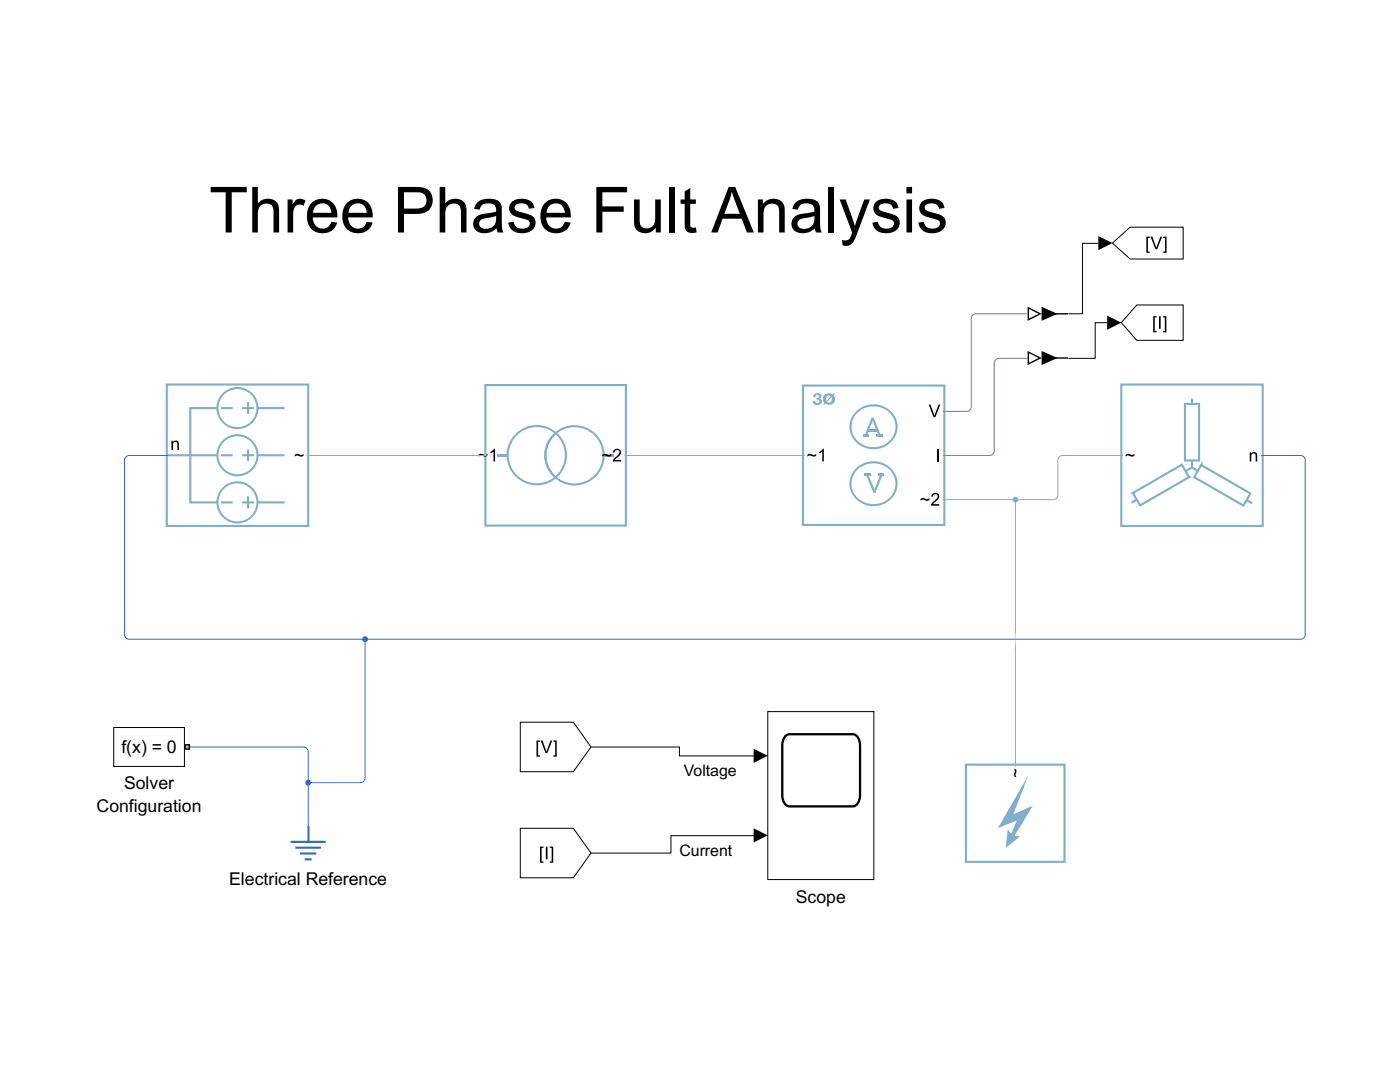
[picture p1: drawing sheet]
<svg xmlns="http://www.w3.org/2000/svg" width="279mm" height="216mm" viewBox="0 0 279 216" stroke-linecap="round" stroke-linejoin="round" font-family="sans-serif">
<path d="M36.9 148.6h.9v.9h-.9z" fill="#b3b3b3"/>
<path d="M37.1 148.8h.6v.5h-.6zM36.8 148.5v1.1h1.1v-1.1z" fill="#000"/>
<path d="M22.7 145.2h14.1v7.7h-14.1z" fill="#fff"/>
<path d="M22.7 145.2h14.1v7.7h-14.1z" fill="none" stroke="#000" stroke-width=".2"/>
<path d="M58 168h7M58.9 169.1h5.2M59.9 170.3h3.2M60.8 171.5h1.4M61.6 164.9v3.1" fill="none" stroke="#3369c9" stroke-width=".42"/>
<path d="M153.2 142h21.2v33.5h-21.2z" fill="#fff"/>
<path d="M156.8 146.8l.7-.3h12.7a1.97 1.97 0 0 1 1.4 2.2v10a1.97 1.97 0 0 1-1.4 2.2h-12.7a1.97 1.97 0 0 1-1.4-2.2v-10a2.67 2.67 0 0 1 .7-1.9z" fill="none" stroke="#000" stroke-width=".46"/>
<path d="M153.2 142h21.2v33.5h-21.2z" fill="none" stroke="#000" stroke-width=".2"/>
<g fill="#81afca">
<path d="M43.2 90.8a4.2 4.2 0 0 1 8.4 0 4.2 4.2 0 0 1-8.4 0zM43.6 90.8a3.8 3.8 0 0 0 7.6 0 3.8 3.8 0 0 0-7.6 0z"/>
<path d="M43.2 81.4a4.2 4.2 0 0 1 8.4 0 4.2 4.2 0 0 1-8.4 0zM43.6 81.4a3.8 3.8 0 0 0 7.6 0 3.8 3.8 0 0 0-7.6 0z"/>
<path d="M43.2 100.2a4.2 4.2 0 0 1 8.4 0 4.2 4.2 0 0 1-8.4 0zM43.6 100.2a3.8 3.8 0 0 0 7.6 0 3.8 3.8 0 0 0-7.6 0z"/>
</g>
<g fill="none" stroke="#81afca" stroke-width=".42">
<path d="M33.3 76.7h28.2v28.3h-28.2zM96.9 76.8h28v28.1h-28zM33.4 90.8h10.1M43.4 81.4h-5.4v18.8h5.4M44.1 81.4h2.3M44.1 90.8h2.3M48.3 81.4h2.4M48.3 90.8h2.4M49.5 80.3v2.3M49.5 89.7v2.3M49.5 99.1v2.3M51.4 81.4h5.4"/>
<path d="M51.4 90.8h5.4M44.1 100.2h2.3M48.3 100.2h2.4M51.4 100.2h5.4"/>
</g>
<path d="M34.2 88h.3v.2a.65 .65 0 0 1 .8-.3 .65 .65 0 0 1 .4 .8v1.1h-.3v-1.1a.46 .46 0 0 0-.5-.5 .46 .46 0 0 0-.4 .6v1h-.3zM58.8 90.8a1.23 1.23 0 0 1 1.3 0l.5-.3v.4a1.14 1.14 0 0 1-1.3 0l-.5 .2z" fill="#000"/>
<g fill="#81afca">
<path d="M108.6 90.9a6.1 6.1 0 0 1 12.1 0 6.1 6.1 0 0 1-12.1 0zM109 90.8a5.6 5.6 0 0 0 11.3 0 5.6 5.6 0 0 0-11.3 0z"/>
<path d="M101.1 90.8a6 6 0 0 1 12 0 6 6 0 0 1-12 0zM101.5 90.8a5.6 5.6 0 0 0 11.2 0 5.6 5.6 0 0 0-11.2 0z"/>
</g>
<path d="M99.3 90.8h2M110.9 86.4a5.8 5.8 0 0 0 0 8.9M120.5 90.8h2" fill="none" stroke="#81afca" stroke-width=".42"/>
<g fill="#000">
<path d="M95.5 90.8a1.23 1.23 0 0 1 1.3 0l.5-.3v.4a1.14 1.14 0 0 1-1.3 0l-.5 .2zM97.9 90.2l.7-.7h.2v2.6h-.3v-2l-.6 .4z"/>
<path d="M120.2 90.8a1.23 1.23 0 0 1 1.3 0l.5-.3v.4a1.14 1.14 0 0 1-1.3 0l-.5 .2zM122.6 89.7a.83 .83 0 0 1 1.3 .2 .83 .83 0 0 1-.5 1.2l-.7 .7h1.3v.3h-1.7a2.89 2.89 0 0 1 1.2-1.5 .48 .48 0 0 0-.2-.8 .48 .48 0 0 0-.6 .5h-.4z"/>
</g>
<g fill="#81afca">
<path d="M174.9 86.7h1.3v.5h-1.3z"/>
<path d="M172.2 86.7h1.1v.5h-1.1z"/>
<path d="M174 83.3l.4 .2-1.4 3.5-.4-.1z"/>
<path d="M173.2 85.7h1.9v.4h-1.9z"/>
<path d="M172.5 94.5h1.3v.5h-1.3z"/>
<path d="M175.3 94.5h1.2v.5h-1.2z"/>
<path d="M175.7 94.7l.4 .1-1.4 3.6-.4-.2z"/>
<path d="M170.7 82.3a4.9 4.9 0 0 1 5.2-1.4 4.9 4.9 0 0 1 3.2 4.3 4.8 4.8 0 0 1-4.8 4.5 4.8 4.8 0 0 1-4.8-4.5 4.3 4.3 0 0 1 1.2-2.9zM171 82.5a4.1 4.1 0 0 0-.4 4.9 4.1 4.1 0 0 0 4.5 1.8 4.1 4.1 0 0 0 3.6-4.5 4.1 4.1 0 0 0-4.4-3.6 4.5 4.5 0 0 0-3.3 1.4z"/>
<path d="M170.7 93.6a4.9 4.9 0 0 1 5.2-1.3 4.9 4.9 0 0 1 3.2 4.2 4.8 4.8 0 0 1-4.8 4.5 4.8 4.8 0 0 1-4.8-4.5 4.3 4.3 0 0 1 1.2-2.9zM171 93.9a4.1 4.1 0 0 0-.4 4.8 4.1 4.1 0 0 0 4.5 1.8 4.1 4.1 0 0 0 3.6-4.4 4.1 4.1 0 0 0-4.4-3.6 4.5 4.5 0 0 0-3.3 1.4z"/>
</g>
<path d="M160.3 76.9h28.2v27.8h-28.2z" fill="none" stroke="#81afca" stroke-width=".42"/>
<g fill="#81afca">
<path d="M173.9 83.5l.4-.2 1.5 3.6-.4 .1z"/>
<path d="M172.9 94.8l.4-.1 1.4 3.5-.4 .2z"/>
<path d="M162.5 78.7a.78 .78 0 0 1 1-.2 .78 .78 0 0 1 .4 .9l-.3 .1a.72 .72 0 0 1 .3 1 .72 .72 0 0 1-1 .3l-.3-.1-.3-.4-.1-.3h.5a.4 .4 0 0 0 .3 .5 .4 .4 0 0 0 .5-.4 .4 .4 0 0 0-.6-.4l.1-.3a.34 .34 0 0 0 .5-.2 .34 .34 0 0 0-.2-.4 .34 .34 0 0 0-.5 .1l-.1 .3h-.4z"/>
<path d="M164.6 78.8a1.22 1.22 0 0 0-.1 1.6l-.2 .3 .1 .1 .3-.2a1.21 1.21 0 0 0 1.6-.1 1.21 1.21 0 0 0 0-1.7l.3-.2-.2-.2-.2 .3a1.4 1.4 0 0 0-1.6 .1zM165.9 79.2a.65 .65 0 0 1 0 .9 .65 .65 0 0 1-.8 .1zM165.1 79.1l.3-.2 .4 .2-.9 .9v-.5z"/>
</g>
<g fill="#000">
<path d="M185.3 80.7h.4l.8 2.3 .8-2.3h.4l-1 2.6h-.4z"/>
<path d="M161.1 90.8a1.23 1.23 0 0 1 1.4 0l.4-.3v.4a1.14 1.14 0 0 1-1.3 0l-.5 .2zM163.5 90.2l.7-.7h.2v2.6h-.3v-2l-.6 .4z"/>
<path d="M183.7 99.6a1.23 1.23 0 0 1 1.3 0l.5-.2v.3a1.14 1.14 0 0 1-1.3 0l-.5 .2zM186.1 98.5a.83 .83 0 0 1 1.3 .2 .83 .83 0 0 1-.5 1.2l-.7 .7h1.3v.3h-1.7a2.89 2.89 0 0 1 1.2-1.5 .48 .48 0 0 0-.2-.8 .48 .48 0 0 0-.6 .5h-.4z"/>
</g>
<path d="M187.2 89.6v2.5" fill="none" stroke="#000" stroke-width=".33"/>
<path d="M237.9 79.6v.9M248.8 99.8l1.1 .6" fill="none" stroke="#81afca" stroke-width=".42"/>
<path d="M240 91.9v.9h-.2l.1-.2 9.8 5.7-.1 .2-.2-.1 .4 .1-1.5 2.5-.2 .1-10.1-5.8zM239.6 92.7l.4 .1-1.5 2.5-.1-.1 .1 .1-.2-.1 .1-.2 9.8 5.7-.1 .2v-.2l.1 .2-.2-.2 1.4-2.4 .4 .2-.2 .3-10-5.9z" fill="#81afca"/>
<path d="M237.9 91.9v1.4M237.9 93.3l-1.2 .7M237.9 93.3l1.2 .7" fill="none" stroke="#81afca" stroke-width=".42"/>
<path d="M225.5 98.5l10.4-6.1 1.6 2.7-.2 .1v-.2l.6 .1-10.3 6-.2-.1-1.5-2.5 .2-.1-.1 .2zM226.1 98.2l1.6 2.5-.2 .1 .1-.2v.2l-.2-.1 9.8-5.7 .1 .2v.2h-.2l-1.4-2.6 .2-.1 .1 .2-9.8 5.7z" fill="#81afca"/>
<path d="M226.8 99.7l-1 .6" fill="none" stroke="#81afca" stroke-width=".42"/>
<path d="M236.3 80.4h3.2v11.7h-3.2zM236.5 80.6h.2v11.3h-.2v-.2h2.8v.2h-.2v-11.3h.2v.2h-2.8z" fill="#81afca"/>
<path d="M223.8 76.7h28.2v28.3h-28.2z" fill="none" stroke="#81afca" stroke-width=".42"/>
<path d="M224.6 90.8a1.23 1.23 0 0 1 1.4 0l.4-.3v.4a1.14 1.14 0 0 1-1.3 0l-.5 .2zM249.4 90.2h.3v.3a.65 .65 0 0 1 .8-.3 .65 .65 0 0 1 .4 .8v1.1h-.3v-1.1a.46 .46 0 0 0-.5-.5 .46 .46 0 0 0-.4 .6v1h-.3z" fill="#000"/>
<path d="M205.2 61.4l2.4 1.2-2.4 1.2z" fill="#fff"/>
<g fill="#000">
<path d="M208 61.5l2.6 1.1-2.6 1.1z"/>
<path d="M205.4 61.7l1.9 .9-1.9 1zM205.1 61.2v2.8l2.8-1.4z"/>
</g>
<path d="M208 62.6h5.1" fill="none" stroke="#000" stroke-width=".28"/>
<path d="M208 61.5l2.6 1.1-2.6 1.1z" fill="none" stroke="#000" stroke-width=".35"/>
<path d="M205.2 70.3l2.4 1.1-2.4 1.2z" fill="#fff"/>
<g fill="#000">
<path d="M208 70.3l2.6 1.1-2.6 1.2z"/>
<path d="M205.4 70.5l1.9 .9-1.9 1zM205.1 70v2.8l2.8-1.4z"/>
</g>
<path d="M208 71.4h5.1" fill="none" stroke="#000" stroke-width=".28"/>
<path d="M208 70.3l2.6 1.1-2.6 1.2z" fill="none" stroke="#000" stroke-width=".35"/>
<path d="M222 48.5l3.5-3.2h10.6v6.4h-10.6z" fill="#fff"/>
<path d="M228.8 47.2h.7v.3h-.4v2.7h.4v.2h-.7zM229.6 47.2h.4l.8 2.3 .8-2.3h.3l-1 2.5h-.3zM232.1 47.2h.7v3.2h-.7v-.2h.4v-2.7h-.4z" fill="#000"/>
<path d="M222 48.5l3.5-3.2h10.6v6.4h-10.6z" fill="none" stroke="#000" stroke-width=".2"/>
<path d="M226.9 60.9h9.2v7h-9.2l-3.1-3.5z" fill="#fff"/>
<path d="M230.1 63.1h.7v.2h-.3v2.8h.3v.2h-.7zM231.3 63.1h.3v2.5h-.3zM232.1 63.1h.7v3.2h-.7v-.2h.4v-2.8h-.4z" fill="#000"/>
<path d="M226.9 60.9h9.2v7h-9.2l-3.1-3.5z" fill="none" stroke="#000" stroke-width=".2"/>
<path d="M103.8 144.1h10.6l3.5 4.9-3.5 5h-10.6z" fill="#fff"/>
<path d="M107.1 147.8h.7v.2h-.4v2.7h.4v.3h-.7zM107.9 147.8h.4l.8 2.2 .8-2.2h.3l-1 2.5h-.3zM110.4 147.8h.7v3.2h-.7v-.3h.4v-2.7h-.4z" fill="#000"/>
<path d="M103.8 144.1h10.6l3.5 4.9-3.5 5h-10.6z" fill="none" stroke="#000" stroke-width=".2"/>
<path d="M103.8 165.3h10.6l3.5 4.9-3.5 5h-10.6z" fill="#fff"/>
<path d="M107.8 168.9h.7v.3h-.4v2.7h.4v.3h-.7zM108.9 168.9h.4v2.6h-.4zM109.7 168.9h.7v3.3h-.7v-.3h.4v-2.7h-.4z" fill="#000"/>
<path d="M103.8 165.3h10.6l3.5 4.9-3.5 5h-10.6z" fill="none" stroke="#000" stroke-width=".2"/>
<path d="M204.1 157.1l-2.2 5.8 3.7-1.7-3.4 5.7 .9 .2-2.1 1.6 .3-2.7 .6 .8 1.5-3.5-3.8 1.5z" fill="#81afca"/>
<path d="M192.8 152.6h19.7v19.4h-19.7zM204.1 157.1l-2.2 5.8 3.7-1.7-3.4 5.7 .9 .2-2.1 1.6 .3-2.7 .6 .8 1.5-3.5-3.8 1.5z" fill="none" stroke="#81afca" stroke-width=".42"/>
<path d="M202.4 153.5h.3l.1 .6a.69 .69 0 0 0 .1 1 .54 .54 0 0 1-.5-.4 .54 .54 0 0 1 .1-.6v-.3z" fill="#000"/>
<path d="M61.2 90.9h36" fill="none" stroke="#81afca" stroke-width=".2"/>
<path d="M33.7 90.9h-8a.95 .95 0 0 0-.9 .9v34.9a.95 .95 0 0 0 .9 .9h233.9a.95 .95 0 0 0 .9-.9v-34.9a.95 .95 0 0 0-.9-.9h-7.9M72.9 127.6v27.7a.95 .95 0 0 1-.9 .9h-10.5M37.9 149.1h22.7a.95 .95 0 0 1 .9 .8v15.4" fill="none" stroke="#3369c9" stroke-width=".2"/>
<g fill="#3369c9">
<circle cx="72.9" cy="127.6" r=".58"/>
<circle cx="61.5" cy="156.2" r=".58"/>
</g>
<path d="M205.1 62.6h-10.4a.95 .95 0 0 0-.9 .9v17.7a.95 .95 0 0 1-.8 .9h-4.8M205.1 71.5h-5.8a.95 .95 0 0 0-.9 .9v17.6a.95 .95 0 0 1-.9 .9h-9.3" fill="none" stroke="#a06c70" stroke-width=".2"/>
<path d="M219.2 47.1l2.8 1.4-2.8 1.4zM221 63l2.8 1.4-2.8 1.4zM150.4 149.4l2.8 1.4-2.8 1.4zM150.4 165.3l2.8 1.4-2.8 1.4z" fill="#000"/>
<path d="M219.2 48.6h-3.2v14h-2.8M221 64.4h-2.4v7.1h-5.4M118 149.1h17.6v1.7h14.9M150.5 166.8h-16.6v3.4h-15.9" fill="none" stroke="#000" stroke-width=".2"/>
<path d="M124.7 90.9h36M202.6 99.7v27.6M224.2 90.9h-12.2a.95 .95 0 0 0-.9 .9v7a.95 .95 0 0 1-.9 .9h-22M202.6 127.8v25.2" fill="none" stroke="#81afca" stroke-width=".2"/>
<path d="M202.6 125.9v.3M202.6 128.9v.3" fill="none" stroke="#97bdd3" stroke-width=".2"/>
<path d="M202.6 126.2v.4M202.6 128.5v.4" fill="none" stroke="#adcbdc" stroke-width=".2"/>
<path d="M202.6 126.6v.3M202.6 128.2v.3" fill="none" stroke="#c3d9e6" stroke-width=".2"/>
<path d="M202.6 126.9v.4M202.6 127.8v.4" fill="none" stroke="#d9e7ef" stroke-width=".2"/>
<circle cx="202.6" cy="99.7" r=".58" fill="#81afca"/>
<text font-size="12.7" x="41.7" y="46.4">Three Phase Fult Analysis</text>
<g font-size="3.5">
<text x="24.2" y="150.3">f(x) = 0</text>
<text x="24.8" y="157.5">Solver</text>
<text x="19.3" y="162.1">Configuration</text>
<text x="45.7" y="176.6">Electrical Reference</text>
<text x="158.8" y="180.1">Scope</text>
</g>
<g font-size="3.2">
<text x="136.5" y="154.9">Voltage</text>
<text x="135.6" y="170.7">Current</text>
</g>
</svg>
